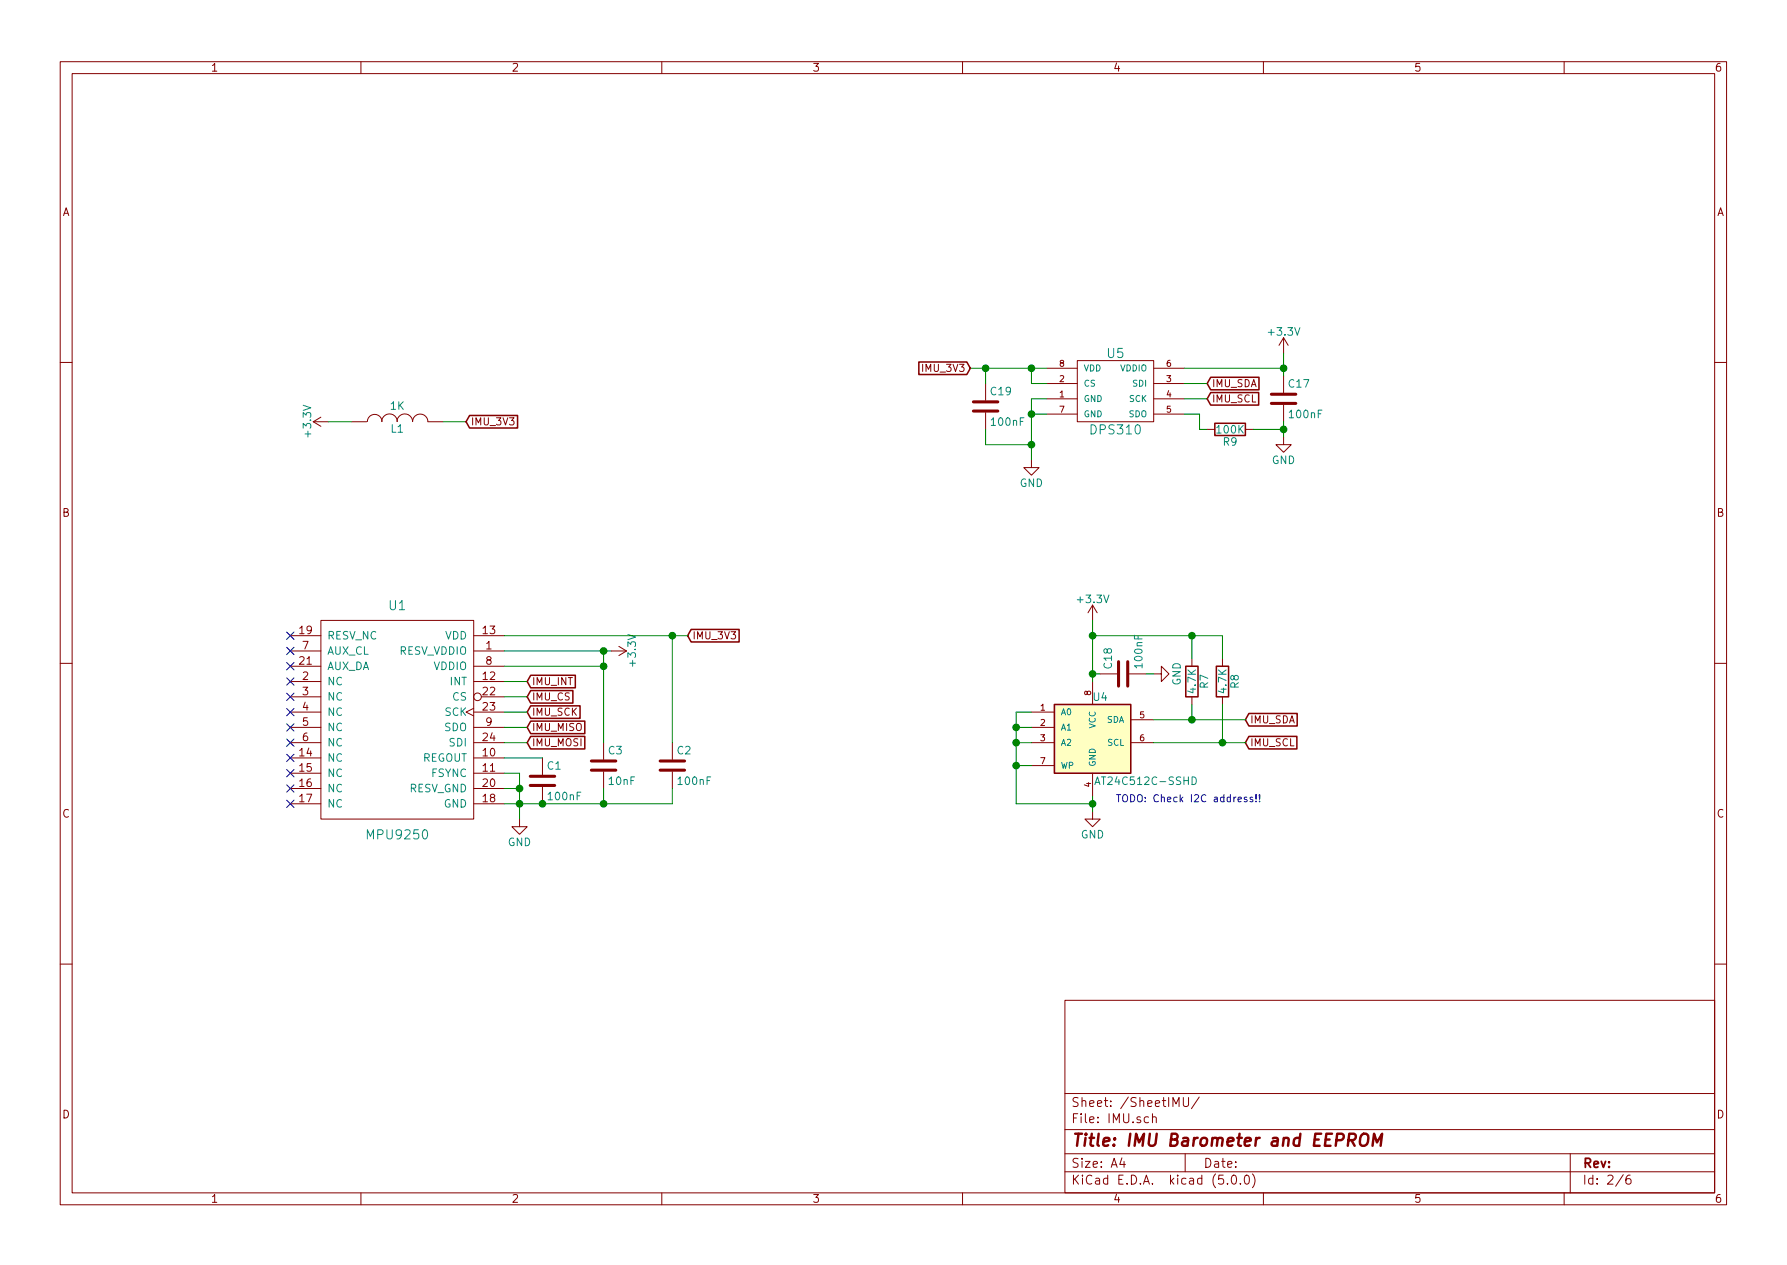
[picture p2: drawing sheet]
EESchema Schematic File Version 4
LIBS:tinyfc_core-cache
EELAYER 26 0
EELAYER END
$Descr A4 11693 8268
encoding utf-8
Sheet 2 6
Title "IMU Barometer and EEPROM"
Date ""
Rev ""
Comp ""
Comment1 ""
Comment2 ""
Comment3 ""
Comment4 ""
$EndDescr
$Comp
L tinyfc_core-cache:MPU9250 U1
U 1 1
P 2600 4700
F 0 "U1" H 2600 5450 60  0000 C CNN
F 1 "MPU9250" H 2600 3950 60  0000 C CNN
F 2 "Housings_DFN_QFN:QFN-24_3x3mm_Pitch0.4mm_NoMask" H 2600 4700 60  0001 C CNN
F 3 "" H 2600 4700 60  0000 C CNN
	1    2600 4700
	1    0    0    -1  
$EndComp
$Comp
L tinyfc_core-cache:+3.3V #PWR01
U 1 1
P 2150 2750
AR Path="/58E3368C" Ref="#PWR01"  Part="1" 
AR Path="/58E1E3CE/58E3368C" Ref="#PWR01"  Part="1" 
F 0 "#PWR01" H 2150 2600 50  0001 C CNN
F 1 "+3.3V" H 2150 2890 50  0000 C CNN
F 2 "" H 2150 2750 50  0000 C CNN
F 3 "" H 2150 2750 50  0000 C CNN
	1    2150 2750
	0    -1   -1   0   
$EndComp
$Comp
L tinyfc_core-cache:GND #PWR02
U 1 1
P 3400 5350
F 0 "#PWR02" H 3400 5100 50  0001 C CNN
F 1 "GND" H 3400 5200 50  0000 C CNN
F 2 "" H 3400 5350 50  0000 C CNN
F 3 "" H 3400 5350 50  0000 C CNN
	1    3400 5350
	1    0    0    -1  
$EndComp
$Comp
L tinyfc_core-cache:C C1
U 1 1
P 3550 5100
F 0 "C1" H 3575 5200 50  0000 L CNN
F 1 "100nF" H 3575 5000 50  0000 L CNN
F 2 "Capacitors_SMD:C_0402" H 3588 4950 50  0001 C CNN
F 3 "" H 3550 5100 50  0000 C CNN
	1    3550 5100
	1    0    0    -1  
$EndComp
$Comp
L tinyfc_core-cache:C C3
U 1 1
P 3950 5000
F 0 "C3" H 3975 5100 50  0000 L CNN
F 1 "10nF" H 3975 4900 50  0000 L CNN
F 2 "Capacitors_SMD:C_0402" H 3988 4850 50  0001 C CNN
F 3 "" H 3950 5000 50  0000 C CNN
	1    3950 5000
	1    0    0    -1  
$EndComp
$Comp
L tinyfc_core-cache:C C2
U 1 1
P 4400 5000
F 0 "C2" H 4425 5100 50  0000 L CNN
F 1 "100nF" H 4425 4900 50  0000 L CNN
F 2 "Capacitors_SMD:C_0402" H 4438 4850 50  0001 C CNN
F 3 "" H 4400 5000 50  0000 C CNN
	1    4400 5000
	1    0    0    -1  
$EndComp
$Comp
L tinyfc_core-cache:GND #PWR03
U 1 1
P 6750 3000
F 0 "#PWR03" H 6750 2750 50  0001 C CNN
F 1 "GND" H 6750 2850 50  0000 C CNN
F 2 "" H 6750 3000 50  0000 C CNN
F 3 "" H 6750 3000 50  0000 C CNN
	1    6750 3000
	1    0    0    -1  
$EndComp
Text GLabel 3450 4450 2    47   Input ~ 0
IMU_INT
Text GLabel 3450 4550 2    47   Input ~ 0
IMU_CS
Text GLabel 3450 4650 2    47   Input ~ 0
IMU_SCK
Text GLabel 3450 4750 2    47   Input ~ 0
IMU_MISO
Text GLabel 3450 4850 2    47   Input ~ 0
IMU_MOSI
NoConn ~ 1900 4150
NoConn ~ 1900 4250
NoConn ~ 1900 4350
NoConn ~ 1900 4450
NoConn ~ 1900 4550
NoConn ~ 1900 4650
NoConn ~ 1900 4750
NoConn ~ 1900 4850
NoConn ~ 1900 4950
NoConn ~ 1900 5050
NoConn ~ 1900 5150
NoConn ~ 1900 5250
$Comp
L tinyfc_core-cache:INDUCTOR-RESCUE-tinyfc_core L1
U 1 1
P 2600 2750
AR Path="/58E36217" Ref="L1"  Part="1" 
AR Path="/58E1E3CE/58E36217" Ref="L1"  Part="1" 
F 0 "L1" V 2550 2750 50  0000 C CNN
F 1 "1K" V 2700 2750 50  0000 C CNN
F 2 "Resistors_SMD:R_0603_HandSoldering" H 2600 2750 50  0001 C CNN
F 3 "" H 2600 2750 50  0000 C CNN
	1    2600 2750
	0    -1   -1   0   
$EndComp
$Comp
L tinyfc_core-cache:DPS310 U5
U 1 1
P 7300 2550
F 0 "U5" H 7300 2800 60  0000 C CNN
F 1 "DPS310" H 7300 2300 60  0000 C CNN
F 2 "MEMS:PG-VLGA-8-1" H 7300 2550 60  0001 C CNN
F 3 "" H 7300 2550 60  0001 C CNN
	1    7300 2550
	1    0    0    -1  
$EndComp
$Comp
L tinyfc_core-cache:R R9
U 1 1
P 8050 2800
F 0 "R9" V 8130 2800 50  0000 C CNN
F 1 "100K" V 8050 2800 50  0000 C CNN
F 2 "Resistors_SMD:R_0603_HandSoldering" V 7980 2800 50  0001 C CNN
F 3 "" H 8050 2800 50  0000 C CNN
	1    8050 2800
	0    1    1    0   
$EndComp
Text GLabel 7900 2500 2    47   Input ~ 0
IMU_SDA
Text GLabel 7900 2600 2    47   Input ~ 0
IMU_SCL
$Comp
L tinyfc_core-cache:C C17
U 1 1
P 8400 2600
F 0 "C17" H 8425 2700 50  0000 L CNN
F 1 "100nF" H 8425 2500 50  0000 L CNN
F 2 "Capacitors_SMD:C_0402" H 8438 2450 50  0001 C CNN
F 3 "" H 8400 2600 50  0000 C CNN
	1    8400 2600
	1    0    0    -1  
$EndComp
$Comp
L tinyfc_core-cache:C C19
U 1 1
P 6450 2650
F 0 "C19" H 6475 2750 50  0000 L CNN
F 1 "100nF" H 6475 2550 50  0000 L CNN
F 2 "Capacitors_SMD:C_0402" H 6488 2500 50  0001 C CNN
F 3 "" H 6450 2650 50  0000 C CNN
	1    6450 2650
	1    0    0    -1  
$EndComp
$Comp
L tinyfc_core-cache:AT24CS64-SSHM U4
U 1 1
P 7150 4800
F 0 "U4" H 7200 5050 50  0000 C CNN
F 1 "AT24C512C-SSHD" H 7500 4500 50  0000 C CNN
F 2 "Housings_SOIC:SOIC-8_3.9x4.9mm_Pitch1.27mm" H 7150 4800 50  0001 C CIN
F 3 "" H 7150 4800 50  0000 C CNN
	1    7150 4800
	1    0    0    -1  
$EndComp
$Comp
L tinyfc_core-cache:+3.3V #PWR04
U 1 1
P 7150 4050
AR Path="/58E53D69" Ref="#PWR04"  Part="1" 
AR Path="/58E1E3CE/58E53D69" Ref="#PWR04"  Part="1" 
F 0 "#PWR04" H 7150 3900 50  0001 C CNN
F 1 "+3.3V" H 7150 4190 50  0000 C CNN
F 2 "" H 7150 4050 50  0000 C CNN
F 3 "" H 7150 4050 50  0000 C CNN
	1    7150 4050
	1    0    0    -1  
$EndComp
Wire Wire Line
	3300 4450 3450 4450
Wire Wire Line
	3300 4550 3450 4550
Wire Wire Line
	3300 4650 3450 4650
Wire Wire Line
	3300 4750 3450 4750
Wire Wire Line
	3300 4850 3450 4850
Wire Wire Line
	3300 5050 3400 5050
Wire Wire Line
	3400 5050 3400 5150
Wire Wire Line
	3300 5250 3400 5250
Connection ~ 3400 5250
Wire Wire Line
	3300 5150 3400 5150
Connection ~ 3400 5150
Wire Wire Line
	3300 4950 3550 4950
Wire Wire Line
	3950 5250 3950 5150
Connection ~ 3950 5250
Connection ~ 3550 5250
Wire Wire Line
	4400 5250 4400 5150
Wire Wire Line
	6750 2400 6750 2500
Connection ~ 6750 2400
Wire Wire Line
	6850 2600 6750 2600
Wire Wire Line
	6750 2600 6750 2700
Wire Wire Line
	6850 2700 6750 2700
Connection ~ 6750 2700
Wire Wire Line
	6750 2500 6850 2500
Wire Wire Line
	7750 2500 7900 2500
Wire Wire Line
	7750 2600 7900 2600
Wire Wire Line
	6350 2400 6450 2400
Wire Wire Line
	7150 4050 7150 4150
$Comp
L tinyfc_core-cache:R R7
U 1 1
P 7800 4450
F 0 "R7" V 7880 4450 50  0000 C CNN
F 1 "4.7K" V 7800 4450 50  0000 C CNN
F 2 "Resistors_SMD:R_0603_HandSoldering" V 7730 4450 50  0001 C CNN
F 3 "" H 7800 4450 50  0000 C CNN
	1    7800 4450
	1    0    0    -1  
$EndComp
$Comp
L tinyfc_core-cache:R R8
U 1 1
P 8000 4450
F 0 "R8" V 8080 4450 50  0000 C CNN
F 1 "4.7K" V 8000 4450 50  0000 C CNN
F 2 "Resistors_SMD:R_0603_HandSoldering" V 7930 4450 50  0001 C CNN
F 3 "" H 8000 4450 50  0000 C CNN
	1    8000 4450
	1    0    0    -1  
$EndComp
Wire Wire Line
	7550 4700 7800 4700
Wire Wire Line
	7800 4700 7800 4600
Wire Wire Line
	7550 4850 8000 4850
Wire Wire Line
	8000 4850 8000 4600
Connection ~ 7800 4700
Connection ~ 8000 4850
Text GLabel 8150 4700 2    47   Input ~ 0
IMU_SDA
Text GLabel 8150 4850 2    47   Input ~ 0
IMU_SCL
Wire Wire Line
	8000 4150 8000 4300
Wire Wire Line
	7150 4150 7800 4150
Connection ~ 7150 4150
Wire Wire Line
	7800 4300 7800 4150
Connection ~ 7800 4150
$Comp
L tinyfc_core-cache:C C18
U 1 1
P 7350 4400
F 0 "C18" H 7375 4500 50  0000 L CNN
F 1 "100nF" H 7375 4300 50  0000 L CNN
F 2 "Capacitors_SMD:C_0603_HandSoldering" H 7388 4250 50  0001 C CNN
F 3 "" H 7350 4400 50  0000 C CNN
	1    7350 4400
	0    -1   -1   0   
$EndComp
$Comp
L tinyfc_core-cache:GND #PWR05
U 1 1
P 7150 5300
F 0 "#PWR05" H 7150 5050 50  0001 C CNN
F 1 "GND" H 7150 5150 50  0000 C CNN
F 2 "" H 7150 5300 50  0000 C CNN
F 3 "" H 7150 5300 50  0000 C CNN
	1    7150 5300
	1    0    0    -1  
$EndComp
Wire Wire Line
	7150 5200 7150 5250
$Comp
L tinyfc_core-cache:GND #PWR06
U 1 1
P 7550 4400
F 0 "#PWR06" H 7550 4150 50  0001 C CNN
F 1 "GND" H 7550 4250 50  0000 C CNN
F 2 "" H 7550 4400 50  0000 C CNN
F 3 "" H 7550 4400 50  0000 C CNN
	1    7550 4400
	0    -1   -1   0   
$EndComp
Wire Wire Line
	7550 4400 7500 4400
Wire Wire Line
	7200 4400 7150 4400
Connection ~ 7150 4400
Wire Wire Line
	6650 5250 7150 5250
Wire Wire Line
	6650 4650 6650 4750
Wire Wire Line
	6650 4650 6750 4650
Connection ~ 7150 5250
Wire Wire Line
	6750 4750 6650 4750
Connection ~ 6650 4750
Wire Wire Line
	6750 4850 6650 4850
Connection ~ 6650 4850
Wire Wire Line
	6750 5000 6650 5000
Connection ~ 6650 5000
Text Notes 7300 5250 0    47   ~ 0
TODO: Check I2C address!!
Wire Wire Line
	6450 2500 6450 2400
Wire Wire Line
	6450 2900 6450 2800
Wire Wire Line
	2900 2750 3050 2750
Text GLabel 3050 2750 2    47   Input ~ 0
IMU_3V3
Wire Wire Line
	3300 4250 3950 4250
Wire Wire Line
	3950 4250 3950 4350
Wire Wire Line
	3300 4350 3950 4350
Connection ~ 3950 4350
$Comp
L tinyfc_core-cache:+3.3V #PWR07
U 1 1
P 4000 4250
AR Path="/58E56CA9" Ref="#PWR07"  Part="1" 
AR Path="/58E1E3CE/58E56CA9" Ref="#PWR07"  Part="1" 
F 0 "#PWR07" H 4000 4100 50  0001 C CNN
F 1 "+3.3V" H 4000 4390 50  0000 C CNN
F 2 "" H 4000 4250 50  0000 C CNN
F 3 "" H 4000 4250 50  0000 C CNN
	1    4000 4250
	0    1    1    0   
$EndComp
Connection ~ 3950 4250
Wire Wire Line
	3300 4150 4400 4150
Wire Wire Line
	4400 4150 4400 4850
Connection ~ 4400 4150
Text GLabel 4500 4150 2    47   Input ~ 0
IMU_3V3
Connection ~ 6450 2400
Text GLabel 6350 2400 0    47   Input ~ 0
IMU_3V3
Wire Wire Line
	7750 2400 8400 2400
Wire Wire Line
	8400 2300 8400 2400
$Comp
L tinyfc_core-cache:GND #PWR08
U 1 1
P 8400 2850
F 0 "#PWR08" H 8400 2600 50  0001 C CNN
F 1 "GND" H 8400 2700 50  0000 C CNN
F 2 "" H 8400 2850 50  0000 C CNN
F 3 "" H 8400 2850 50  0000 C CNN
	1    8400 2850
	1    0    0    -1  
$EndComp
Wire Wire Line
	8400 2750 8400 2800
$Comp
L tinyfc_core-cache:+3.3V #PWR09
U 1 1
P 8400 2300
AR Path="/58E576BA" Ref="#PWR09"  Part="1" 
AR Path="/58E1E3CE/58E576BA" Ref="#PWR09"  Part="1" 
F 0 "#PWR09" H 8400 2150 50  0001 C CNN
F 1 "+3.3V" H 8400 2440 50  0000 C CNN
F 2 "" H 8400 2300 50  0000 C CNN
F 3 "" H 8400 2300 50  0000 C CNN
	1    8400 2300
	1    0    0    -1  
$EndComp
Connection ~ 8400 2400
Wire Wire Line
	7900 2800 7850 2800
Wire Wire Line
	7850 2800 7850 2700
Wire Wire Line
	7850 2700 7750 2700
Wire Wire Line
	8200 2800 8400 2800
Connection ~ 8400 2800
Wire Wire Line
	6450 2900 6750 2900
Connection ~ 6750 2900
Wire Wire Line
	2150 2750 2300 2750
Wire Wire Line
	3400 5250 3400 5350
Wire Wire Line
	3400 5250 3550 5250
Wire Wire Line
	3400 5150 3400 5250
Wire Wire Line
	3950 5250 4400 5250
Wire Wire Line
	3550 5250 3950 5250
Wire Wire Line
	6750 2400 6850 2400
Wire Wire Line
	6750 2700 6750 2900
Wire Wire Line
	7800 4700 8150 4700
Wire Wire Line
	8000 4850 8150 4850
Wire Wire Line
	7150 4150 7150 4400
Wire Wire Line
	7800 4150 8000 4150
Wire Wire Line
	7150 4400 7150 4450
Wire Wire Line
	7150 5250 7150 5300
Wire Wire Line
	6650 4750 6650 4850
Wire Wire Line
	6650 4850 6650 5000
Wire Wire Line
	6650 5000 6650 5250
Wire Wire Line
	3950 4350 3950 4850
Wire Wire Line
	3950 4250 4000 4250
Wire Wire Line
	4400 4150 4500 4150
Wire Wire Line
	6450 2400 6750 2400
Wire Wire Line
	8400 2400 8400 2450
Wire Wire Line
	8400 2800 8400 2850
Wire Wire Line
	6750 2900 6750 3000
$EndSCHEMATC
